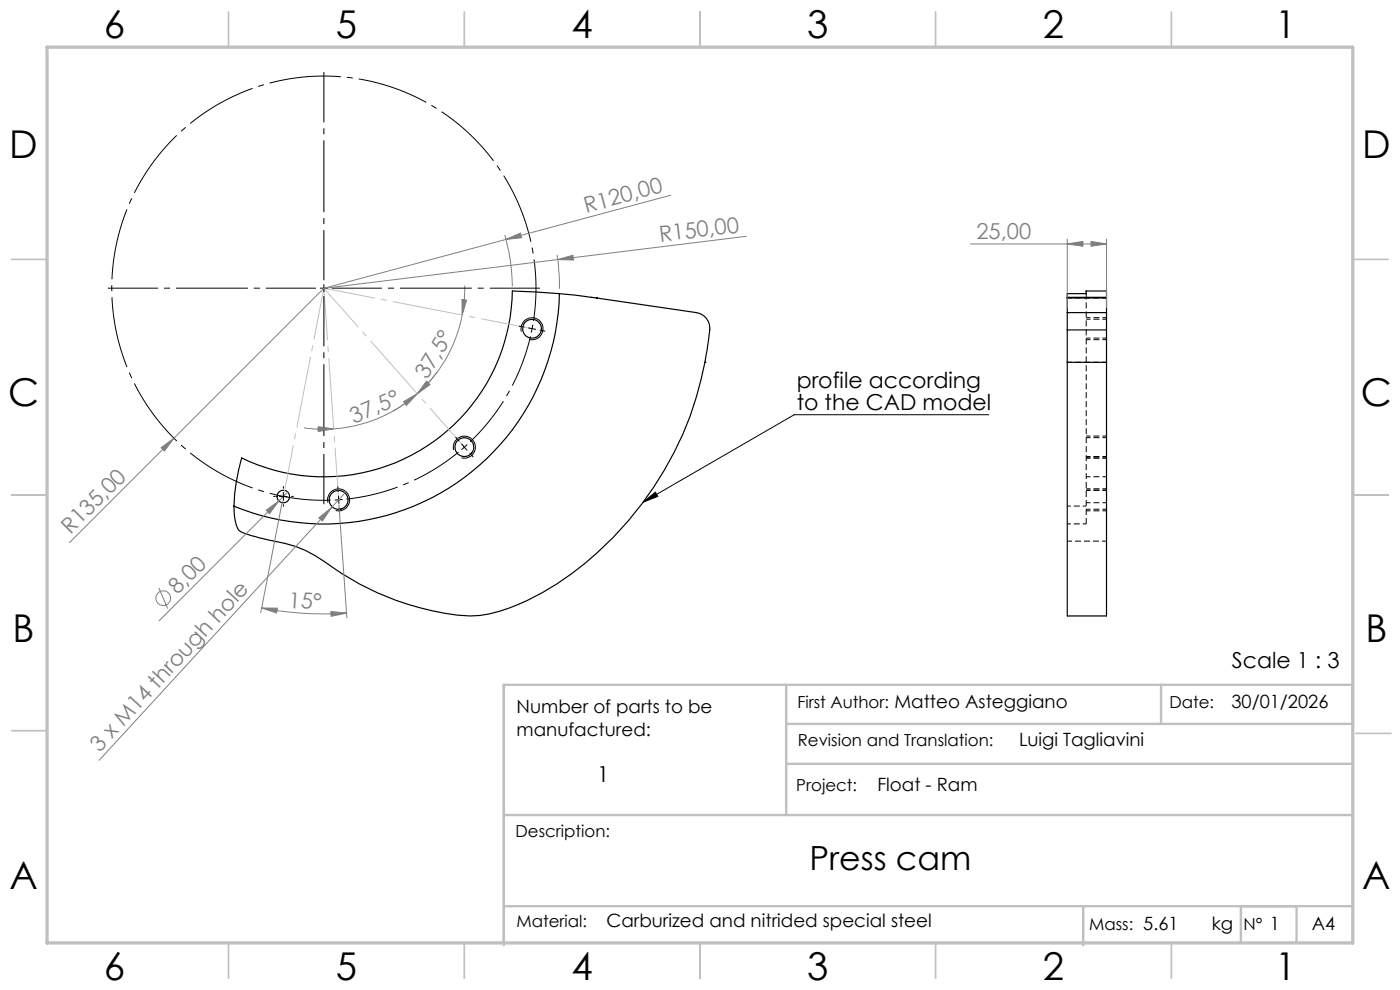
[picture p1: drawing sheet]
<svg xmlns="http://www.w3.org/2000/svg" width="297mm" height="210mm" viewBox="0 0 297 210" stroke-linecap="round" stroke-linejoin="round" font-family="sans-serif">
<g fill="none" stroke="#000" stroke-width=".25">
<path d="M118.7 62.3a50 50 0 0 1-69.1 45.1M118.7 62.3l7.8 .9M118.7 62.3l-10-.6a40 40 0 0 1-57.4 35.4 42.2 42.2 0 0 0-1.7 10.3M126.5 63.2h.1M126.5 63.2l21.2 3.1a3.5 3.5 0 0 1 2.8 4.6l-1 6M149.5 76.9a72.8 72.8 0 0 1-34.5 48.8 38.1 38.1 0 0 1-13.2 4.9 35.9 35.9 0 0 1-12.7-1.7 58.3 58.3 0 0 1-20.3-9.8 29.7 29.7 0 0 0-12.3-4.7l-2.9-.7a5.7 5.7 0 0 1-3-1.3l-.4-.9a12.1 12.1 0 0 1-.6-4.1M149.5 76.9h.1M226.4 66.3v3.7M226.4 70v6.9M226.4 76.9v53.7M226.4 63.1v-.8h4v-.6h4.3v1.4M226.4 70h8.3"/>
<path d="M226.4 66.3h8.3M226.4 76.9h8.3M226.4 63.2h8.3M226.4 63.1v3.2M226.4 63.1h8.3M234.7 66.3v3.7M234.7 70v6.9M234.7 76.9v53.7M234.7 63.1v3.2M226.4 130.7h8.3"/>
<circle cx="112.9" cy="69.7" r="2"/>
<circle cx="98.5" cy="94.9" r="1.99"/>
<circle cx="60.1" cy="105.3" r="1.33"/>
<circle cx="71.8" cy="106" r="2.01"/>
</g>
<path d="M226.4 63.2h8.4M234.8 76.8h-8.4M234.8 114.8h-8.4" fill="none" stroke="#000" stroke-width=".21" stroke-dasharray="1.3 .6" stroke-dashoffset=".3" stroke-linecap="butt"/>
<path d="M226.4 107.4h4M226.4 111.1h4" fill="none" stroke="#000" stroke-width=".21" stroke-dasharray="1.3 .6" stroke-dashoffset=".5" stroke-linecap="butt"/>
<path d="M230.4 62.3v48.8" fill="none" stroke="#000" stroke-width=".21" stroke-dasharray="1.3 .6" stroke-linecap="butt"/>
<g fill="none" stroke="#000" stroke-width=".21" stroke-dasharray="1.3 .6" stroke-dashoffset=".4" stroke-linecap="butt">
<path d="M230.4 71.7h4.4M234.8 67.7h-4.4M234.8 72h-4.4M234.8 67.4h-4.4M230.4 97.1h4.4M230.4 96.8h4.4M234.8 92.8h-4.4M234.8 97.2h-4.4M234.8 92.5h-4.4M230.4 101.1h4.4M230.4 108h4.4M230.4 106.6h4.4"/>
<path d="M234.8 104h-4.4M234.8 108.4h-4.4M234.8 103.7h-4.4"/>
</g>
<g fill="none" stroke="#808080" stroke-width=".21">
<path d="M107.1 49.8a39 39 0 0 1 1.6 10.9M107.3 50.8l3.1-1.3 .3 .9zM107.3 50.8l-38.6 10.4M118.2 54.1l.4 4.5 .1 2.7M118.3 55.1l3.2-1 .2 1.1zM142.3 41.4l-35 9.4M158.3 50.1l-89.6 11.1M205.8 51.7h28.9M226.4 51.7l3.3-.5v1zM226.4 50.7v14.6M231.5 51.2l3.2 .5-3.2 .5zM234.7 50.7v14.6"/>
<path d="M68.7 61.2l-54 53.9M92.8 78.9a28.4 28.4 0 0 1-4.3 4.6M98 63.5l1 .2-1 3.1zM98 66.8a29.3 29.3 0 0 1-9.5 16.7M98.6 60.6a27.9 27.9 0 0 1-.6 6.2M34.2 95l2.7-2-2 2.7zM64.5 90.8a28.1 28.1 0 0 0 6.3 .2M67.5 90.5l3.3 .5-3.3 .5zM85.6 85.2l2.9-1.7-2.3 2.5zM88.5 83.5a29.8 29.8 0 0 1-17.7 7.5M88.5 83.5a28.4 28.4 0 0 1-5.1 3.7M90.5 80.8l.7 .8-2.7 1.9z"/>
<path d="M56.5 108.2l2.7-2-2 2.8zM59.2 106.2l-25.4 25.5M59.9 106.3l-4.6 23.7M61.1 104.4l-1.9 1.8M67.6 109.8l2.6-2-1.8 2.7zM70.2 107.8l-49.2 53.5M71.9 107l1.7 24M73.4 104.3l-3.2 3.5M33.7 124.7l1.9 4.4M55.5 129h3.3l-.1 1zM55.5 129a69.5 69.5 0 0 0 18 1.1M70.2 129.7l3.3 .4-3.3 .6z"/>
<circle cx="34.6" cy="126.9" r="1.56"/>
</g>
<path d="M110.6 70.3a2.34 2.34 0 0 1 2.1-2.9 2.34 2.34 0 0 1 2.5 2.5 2.34 2.34 0 0 1-2.9 2.1M96.3 95.5a2.33 2.33 0 0 1 2-3 2.33 2.33 0 0 1 2.5 2.6 2.33 2.33 0 0 1-2.9 2M98 94.2l.5 .7M98.5 94.9l-.6 .5M98.5 94.9l.6 .6M99.1 94.3l-.6 .6M209.8 88h-41.3l-32.1 18.5M59.3 105.3h1.6M60.1 104.5v1.6M69.6 106.6a2.34 2.34 0 0 1 2-2.9 2.34 2.34 0 0 1 2.6 2.5 2.34 2.34 0 0 1-3 2.1M136.4 106.5l2.6-2.1 .6 .9z" fill="none" stroke="#000" stroke-width=".21"/>
<g fill="none" stroke="#000" stroke-width=".21" stroke-dasharray="15.2 1.3 1.3 1.3" stroke-linecap="butt">
<path d="M68.7 61.1v-.8M68.7 61.1h-.8M68.7 61.1v.9M68.7 61.1h.8M111.2 69.4l-1.1-.2M112.9 69.7l.1-.8M112.9 69.7l-.2 .8M112.9 69.7l.8 .2M112.9 69.7l-.8-.1M114.5 70l1.2 .3M97.4 93.6l-.7-.9M99.6 96.1l.8 .9"/>
<path d="M58.5 105.3h-.5M60.1 103.6v-.5M60.1 107v.5M61.8 105.3h.5M71.7 104.4v-1.2M71.8 106h.9M71.8 106l-.8 .1M71.8 106l.1 .9M71.8 106v-.8M72 107.7v1.1"/>
</g>
<path d="M99.8 93.7a45 45 0 0 0 12.7-22.4M73.5 105.9a45 45 0 0 0 23.8-10" fill="none" stroke="#000" stroke-width=".21" stroke-dasharray="15.2 1.3 1.3 1.3" stroke-dashoffset="4.1" stroke-linecap="butt"/>
<path d="M113.2 68.1a45 45 0 0 0-40.3-51.8 45 45 0 0 0-49.2 43.5 45 45 0 0 0 46.5 46.3" fill="none" stroke="#000" stroke-width=".21" stroke-dasharray="15.2 1.3 1.3 1.3" stroke-dashoffset="2.1" stroke-linecap="butt"/>
<path d="M68.7 61.1l3.1 44.9M68.7 61.1l44.2 8.6M98.5 94.8l-29.8-33.7M60.1 105.3l8.6-44.2" fill="none" stroke="#c0c0c0" stroke-width=".21" stroke-dasharray="15.2 1.3 1.3 1.3" stroke-dashoffset="4.2" stroke-linecap="butt"/>
<path d="M68.7 59.5v-44.2M67 61.1h-44.1M68.7 62.8v44.2M70.4 61.1h44.1" fill="none" stroke="#000" stroke-width=".21" stroke-dasharray="15.2 1.3 1.3 1.3" stroke-dashoffset="4.6" stroke-linecap="butt"/>
<g fill="none" stroke="#c0c0c0" stroke-width=".35">
<path d="M48.5 2.5v7.5M98.5 2.5v7.5M148.5 2.5v7.5M198.5 2.5v7.5M248.5 2.5v7.5M2.5 55h7.5M287 55h7.5M2.5 105h7.5M287 105h7.5M2.5 155h7.5M287.6 155.6h7.5M48.5 200v7.5"/>
<path d="M98.5 200v7.5M148.5 200v7.5M198.5 200v7.5M248.5 200v7.5"/>
</g>
<path d="M166.8 153.6h120.1v-8.3h-180v55.2M166.8 145.3v27.6M246.3 145.3v8.3M106.9 172.9h180M166.8 162h120.1M106.9 192.2h180M229.8 192.2v8.3M263.2 192.2v7.7M275.1 192.2v7.7" fill="none" stroke="#c0c0c0" stroke-width=".5"/>
<path d="M10 10h277v190h-277z" fill="none" stroke="#c0c0c0" stroke-width=".7"/>
<g fill="#808080">
<path d="M118.3 55.1l3.2-1 .2 1.1z"/>
<path d="M107.3 50.8l3.1-1.3 .3 .9z"/>
<path d="M34.2 95l2.7-2-2 2.7z"/>
<path d="M56.5 108.2l2.7-2-2 2.8z"/>
<path d="M67.6 109.8l2.6-2-1.8 2.7z"/>
<path d="M67.5 90.5l3.3 .5-3.3 .5zM90.5 80.8l.7 .8-2.7 1.9z"/>
<path d="M85.6 85.2l2.9-1.7-2.3 2.5zM98 63.5l1 .2-1 3.1z"/>
<path d="M55.5 129h3.3l-.1 1zM70.2 129.7l3.3 .4-3.3 .6z"/>
</g>
<path d="M136.4 106.5l2.6-2.1 .6 .9z" fill="#000"/>
<path d="M226.4 51.7l3.3-.5v1zM231.5 51.2l3.2 .5-3.2 .5z" fill="#808080"/>
<g font-size="8.1">
<text x="22" y="8">6</text>
<text x="71.2" y="8">5</text>
<text x="121.2" y="8">4</text>
<text x="171.2" y="8">3</text>
<text x="221.2" y="8">2</text>
<text x="270.5" y="8">1</text>
<text x="2" y="33.6">D</text>
<text x="289" y="33.6">D</text>
<text x="1.7" y="86.1">C</text>
<text x="288.7" y="86.1">C</text>
<text x="2.7" y="136.1">B</text>
<text x="289.7" y="136.1">B</text>
<text x="2" y="188.6">A</text>
<text x="289" y="188.6">A</text>
<text x="22" y="208">6</text>
<text x="71.2" y="208">5</text>
<text x="121.2" y="208">4</text>
<text x="171.2" y="208">3</text>
<text x="221.2" y="208">2</text>
<text x="270.5" y="208">1</text>
</g>
<text font-size="7.1" x="171.7" y="184.5">Press cam</text>
<g font-size="4.7" fill="#808080">
<text x="124.3" y="45.2" transform="rotate(-15 124.3 45.2)">R120,00</text>
<text x="140" y="51.3" transform="rotate(-7 140 51.3)">R150,00</text>
<text x="207.2" y="50.7">25,00</text>
<text x="90.7" y="80.7" transform="rotate(-59 90.7 80.7)">37,5°</text>
<text x="75.1" y="89.8" transform="rotate(-23 75.1 89.8)">37,5°</text>
<text x="15" y="113.5" transform="rotate(-45 15 113.5)">R135,00</text>
<text x="37.7" y="126.3" transform="rotate(-45 37.7 126.3)">8,00</text>
<text x="61.2" y="128.9" transform="rotate(3 61.2 128.9)">15°</text>
<text x="21.2" y="159.6" transform="rotate(-47 21.2 159.6)">3 x M14 through hole</text>
</g>
<g font-size="4.7">
<text x="169" y="82.4">profile according</text>
<text x="169" y="86.9">to the CAD model</text>
<text x="261.3" y="141.6">Scale 1 : 3</text>
<text x="126.7" y="165.9">1</text>
</g>
<g font-size="3.9">
<text x="109.6" y="151.2">Number of parts to be</text>
<text x="261.2" y="150.2">30/01/2026</text>
<text x="109.6" y="156.1">manufactured:</text>
<text x="216.2" y="158.3">Luigi Tagliavini</text>
<text x="186.1" y="167.8">Float - Ram</text>
<text x="128.7" y="196.7">Carburized and nitrided special steel</text>
<text x="257.1" y="197.3">kg</text>
<text x="278.3" y="197.4">A4</text>
</g>
<g font-size="3.5">
<text x="169.2" y="150.1">First Author: Matteo Asteggiano</text>
<text x="248.1" y="150.1">Date:</text>
<text x="169.3" y="158.3">Revision and Translation:</text>
<text x="168.9" y="167.8">Project:</text>
<text x="109.4" y="177.5">Description:</text>
<text x="109.6" y="196.7">Material:</text>
<text x="231.1" y="197.3">Mass: 5.61</text>
<text x="263.8" y="197.3">N° 1</text>
</g>
</svg>
